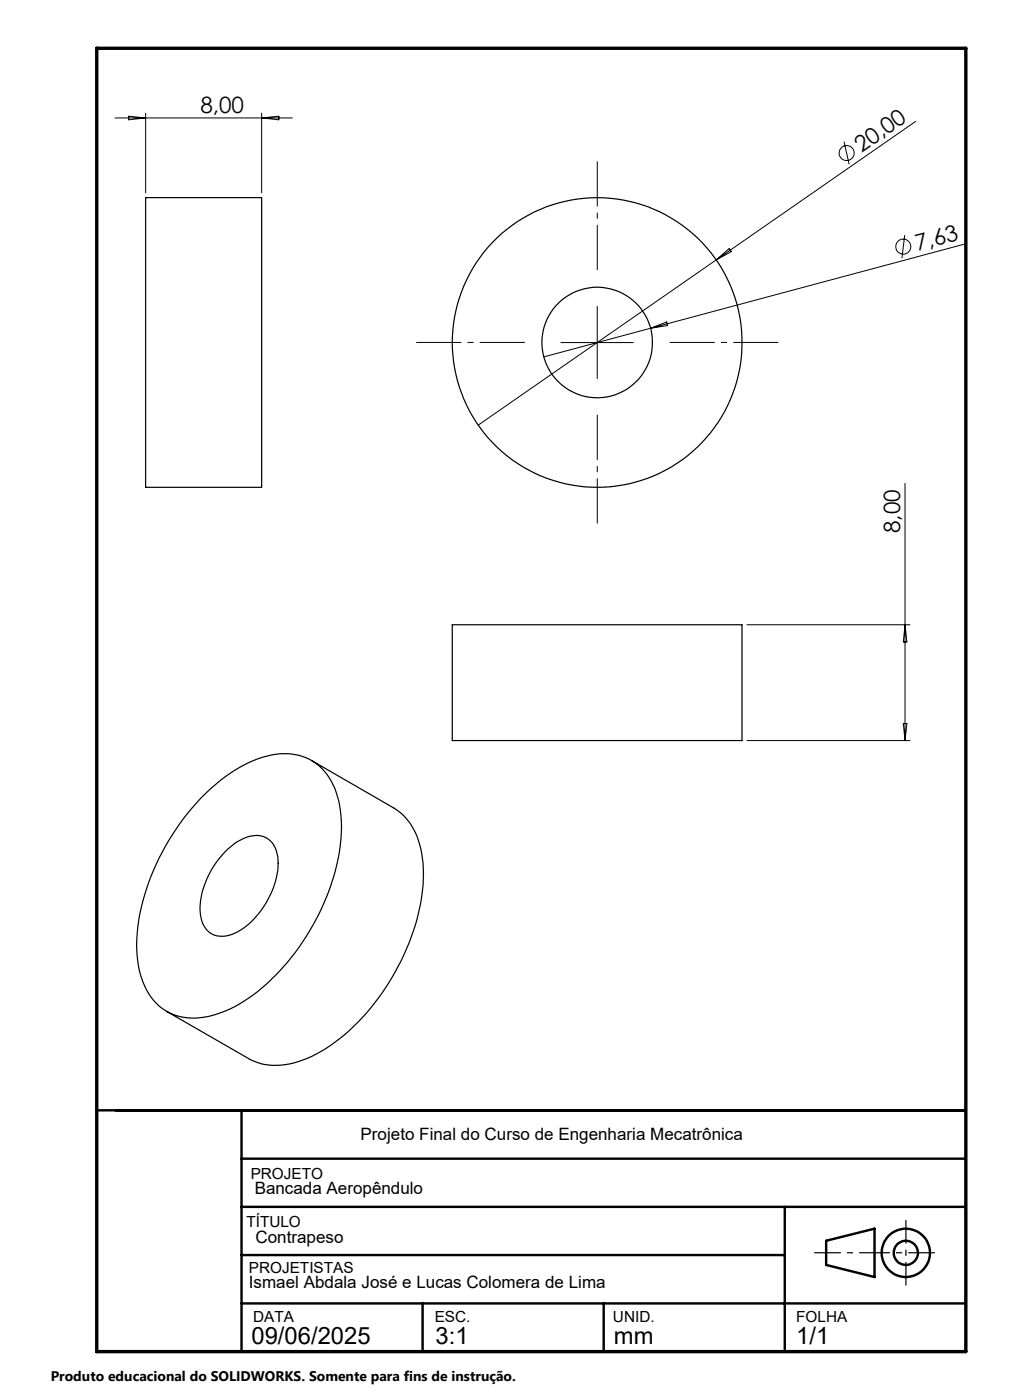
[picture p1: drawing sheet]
<svg xmlns="http://www.w3.org/2000/svg" width="210mm" height="290mm" viewBox="0 0 210 290" stroke-linecap="round" stroke-linejoin="round" font-family="sans-serif">
<g fill="none" stroke="#000" stroke-width=".25">
<path d="M30.2 40.9h24v60h-24zM93.7 129.4h60v24h-60zM64.5 157.5l17 9.8a12.9 12.9 0 0 1 5.8 9.6 36.7 36.7 0 0 1-3.7 20.9 44.2 44.2 0 0 1-18.1 20.5 15.6 15.6 0 0 1-12.2 1.8l-1.5-.6-17.3-10M42.1 164.9a29.2 29.2 0 0 1 14-8.5 11 11 0 0 1 13.6 7.9 29.5 29.5 0 0 1-.7 17.6 48.1 48.1 0 0 1-17.6 24.9 19.6 19.6 0 0 1-12.8 4 10.8 10.8 0 0 1-9.2-8.1 29.5 29.5 0 0 1 .6-17.5 50.2 50.2 0 0 1 12.1-20.3zM46.9 176.2a9 9 0 0 1 6.8-3.1 4.6 4.6 0 0 1 3.8 4.4 17.2 17.2 0 0 1-5.4 13.3 9 9 0 0 1-6.8 3.1 4.5 4.5 0 0 1-3.8-4.4 17.4 17.4 0 0 1 5.4-13.3z"/>
<circle cx="123.7" cy="71" r="11.4"/>
<circle cx="123.7" cy="71" r="30"/>
</g>
<g fill="none" stroke="#000" stroke-width=".21">
<path d="M23.8 24.4h36.7M26.6 24.1l3.6 .3-3.6 .4zM30.2 23.4v16.6M54.2 23.4v16.6M54.2 24.4l3.5-.3v.7zM174.8 29.4l1.1 4.6M189.7 25.1l-41.4 28.8M148.3 53.9l-49.3 34.2M148.3 53.9l2.7-2.4 .4 .6zM187.4 48.7l-.6 4.8M200.3 50.4l-65.6 17.6M116.2 71h15"/>
<path d="M123.7 63.4v15M134.7 68l-22.1 5.9M134.7 68l3.4-1.3 .2 .7zM187.4 100.1v53.3M154.7 129.4h33.8M187.4 129.4l.4 3.6h-.7zM154.7 153.4h33.8M187.1 149.9h.7l-.4 3.5z"/>
<circle cx="175.3" cy="31.7" r="1.55"/>
<circle cx="187.1" cy="51.1" r="1.55"/>
</g>
<g fill="none" stroke="#000" stroke-width=".5">
<path d="M20 230h180M50 230v50M50 240h150M50 250h150M50 260h112.5M162.5 250v30M171.1 257l10-2.5v10l-10-2.5zM50 270h150M87.5 270v10M125 270v10"/>
<circle cx="187.6" cy="259.5" r="5"/>
<circle cx="187.6" cy="259.5" r="2.51"/>
</g>
<path d="M123.7 55.9v-22.5M108.7 70.9h-22.5M138.7 70.9h22.5M123.7 85.9v22.5" fill="none" stroke="#000" stroke-width=".21" stroke-dasharray="15.2 1.3 1.3 1.3" stroke-dashoffset="5.9" stroke-linecap="butt"/>
<path d="M168.6 259.5h25" fill="none" stroke="#000" stroke-width=".25" stroke-dasharray="6.3 1.3 1.3 1.3" stroke-dashoffset=".8" stroke-linecap="butt"/>
<path d="M187.6 252.7v13.6" fill="none" stroke="#000" stroke-width=".25" stroke-dasharray="6.3 1.3 1.3 1.3" stroke-dashoffset="1.5" stroke-linecap="butt"/>
<path d="M20 10h180v270h-180z" fill="none" stroke="#000" stroke-width=".7"/>
<g font-size="4.9">
<text x="52.1" y="278.3">09/06/2025</text>
<text x="90.2" y="278.3">3:1</text>
<text x="127.1" y="278.3">mm</text>
<text x="164.9" y="278.3">1/1</text>
</g>
<g font-size="4.7">
<text x="41.5" y="23.4">8,00</text>
<text x="178.4" y="31.6" transform="rotate(-35 178.4 31.6)">20,00</text>
<text x="190" y="52.1" transform="rotate(-15 190 52.1)">7,63</text>
<text x="186.4" y="110.5" transform="rotate(-90 186.4 110.5)">8,00</text>
</g>
<g font-size="3.5">
<text x="74.7" y="236.2">Projeto Final do Curso de Engenharia Mecatrônica</text>
<text x="52.7" y="247.3">Bancada Aeropêndulo</text>
<text x="52.9" y="257.5">Contrapeso</text>
<text x="51.5" y="266.8">Ismael Abdala José e Lucas Colomera de Lima</text>
</g>
<g font-size="3.2">
<text x="51.9" y="244.2">PROJETO</text>
<text x="51" y="254.1">TÍTULO</text>
<text x="51.5" y="263.7">PROJETISTAS</text>
<text x="52.4" y="273.8">DATA</text>
<text x="90" y="273.8">ESC.</text>
<text x="126.9" y="273.8">UNID.</text>
<text x="164.9" y="273.8">FOLHA</text>
</g>
<text font-size="2.9" x="10.5" y="286">Produto educacional do SOLIDWORKS. Somente para fins de instrução.</text>
</svg>
